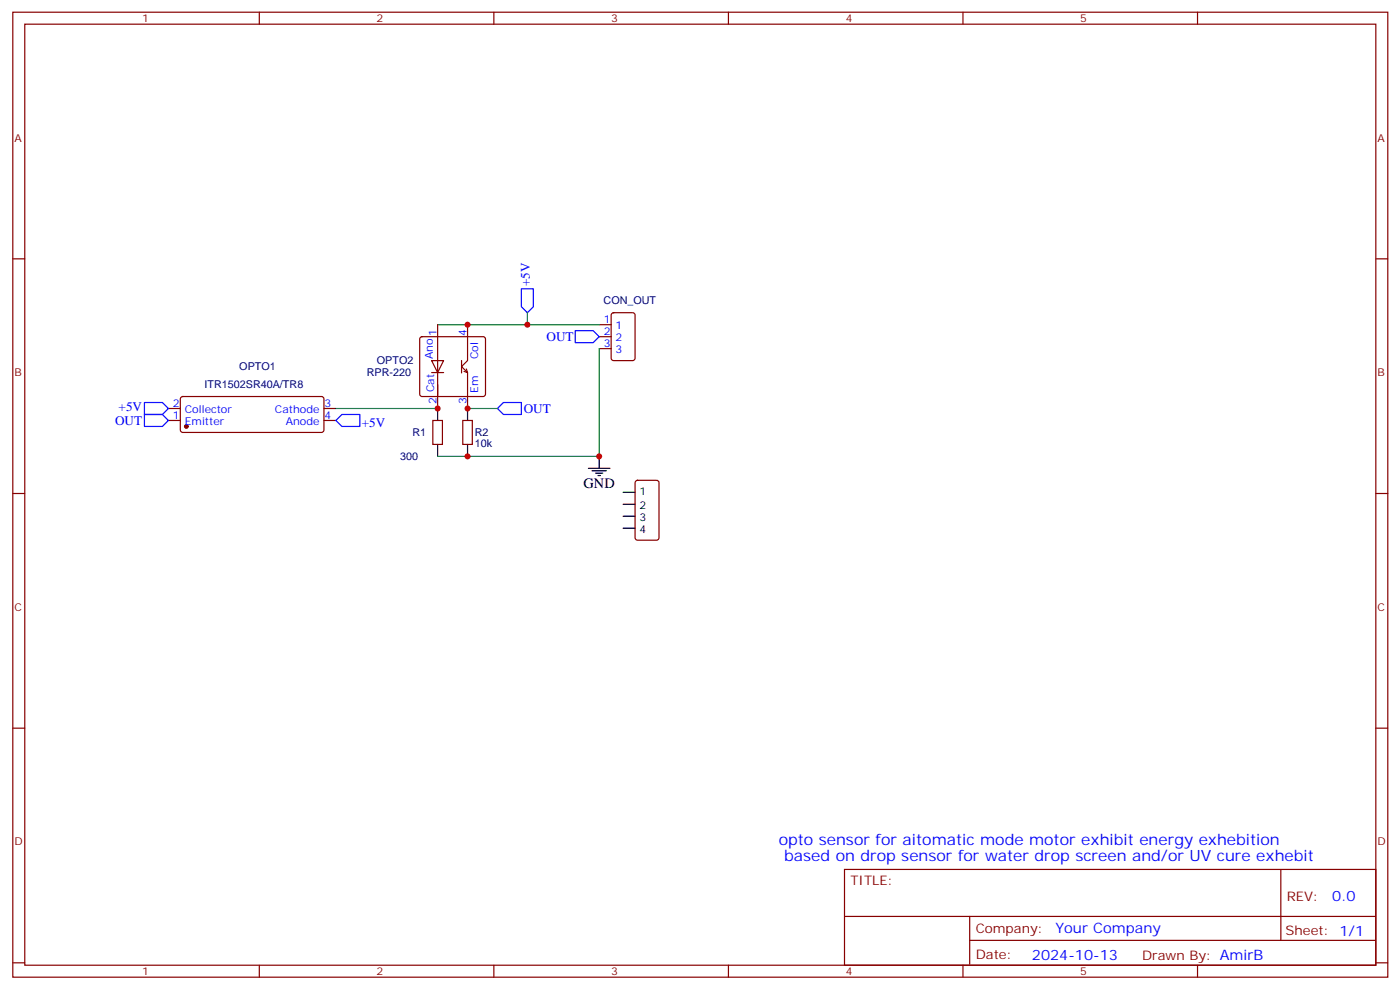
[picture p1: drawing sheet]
<svg xmlns="http://www.w3.org/2000/svg" width="413mm" height="292mm" viewBox="0 0 413 292" stroke-linecap="round" stroke-linejoin="round" font-family="sans-serif">
<g fill="none" stroke="#870000" stroke-width=".35">
<path d="M3.8 3.6h405.3v284.3h-405.3zM7.3 7.1h398.3v277.3h-398.3zM76.4 3.6v3.5M145.6 3.6v3.5M214.7 3.6v3.5M283.9 3.6v3.5M353 3.6v3.5M3.8 76.3h3.5M405.6 76.3h3.5M124 99.4l.4-.2h18l.5 .2 .2 .5v16.2l-.2 .5-.5 .2h-18l-.5-.2-.2-.5v-16.2zM129 95.7v21.1v-3.5M137.8 95.7v10.6l-1.7 1.7 1.7 1.8v10.6"/>
<path d="M176.6 95.7h3.6M176.6 99.2h3.6M180.4 92.4l.5-.3h5.6l.7 .5v13l-.4 .6-5.9 .1-.7-.5v-12.9zM53.4 117l.5-.2 41.2 .1 .4 .6v9.2l-.2 .5-.5 .2h-40.9l-.5-.2-.2-.5v-9.2zM127.2 106.3h3.6l-1.8 3.5zM127.2 109.8h3.6M129 116.8v3.6M136.1 106.2v3.7M137.5 108.7l.3 1.1-1-.4M176.6 102.7h3.6M49.6 123.9h3.6M49.6 120.4h3.6"/>
<path d="M95.5 123.9h3.5M95.5 120.4h3.5M127.6 123.9h2.8v7.1h-2.8zM136.4 123.9h2.8v7.1h-2.8zM3.8 145.4h3.5M187.5 141.7l.4-.2h5.7l.6 .5 .1 16.5-.5 .6-5.9 .1-.6-.5-.1-16.5zM405.6 145.4h3.5M3.8 214.6h3.5M405.6 214.6h3.5M249 256.2h156.6v28.2h-156.6zM377.6 256.2v20.9M249 270h156.5"/>
<path d="M285.9 277.1h119.6M285.9 270v14.1M3.8 283.7h3.5M76.4 284.4v3.5M145.6 284.4v3.5M214.7 284.4v3.5M283.9 284.4v3.5M353 284.4v3.5M405.6 283.7h3.5"/>
</g>
<g fill="none" stroke="#000" stroke-width=".35">
<path d="M129 120.4v3.5M129 131v3.5M137.8 120.4v3.5M137.8 131v3.5M173.5 138h6.3M174.5 138.7h4.3M175.6 139.4h2.1M176.6 134.5v3.5M176.3 140.1h.7M183.7 145.1h3.5M183.7 148.6h3.5M183.7 152.1h3.5"/>
<path d="M183.7 155.6h3.5"/>
</g>
<path d="M153.7 85.1h3.5v5.3l-1.7 1.7-1.8-1.7zM169.6 97.4h5.3l1.7 1.8-1.7 1.8h-5.3zM42.6 118.6h5.3l1.7 1.8-1.7 1.7h-5.3zM42.6 122.1h5.3l1.7 1.8-1.7 1.8h-5.3zM100.8 122.1h5.3v3.6h-5.3l-1.8-1.8zM146.6 120.4l1.8-1.8h5.3v3.5h-5.3z" fill="none" stroke="#00f" stroke-width=".35"/>
<path d="M155.5 92.1v3.6h-26.5M155.5 95.7h21.1M176.6 102.7v31.8h-47.6M99 120.4h30M137.8 120.4h8.8" fill="none" stroke="#008700" stroke-width=".35"/>
<circle cx="54.9" cy="125.7" r=".53" fill="#870000" stroke="#870000" stroke-width=".35"/>
<g fill="#c00">
<circle cx="137.8" cy="95.7" r=".88"/>
<circle cx="129" cy="120.4" r=".88"/>
<circle cx="155.5" cy="95.7" r=".88"/>
<circle cx="137.8" cy="120.4" r=".88"/>
<circle cx="137.8" cy="134.5" r=".88"/>
<circle cx="176.6" cy="134.5" r=".88"/>
</g>
<g font-size="4.6" fill="#00f">
<text x="229.6" y="249.1">opto sensor for aitomatic mode motor exhibit energy exhebition</text>
<text x="231.2" y="253.7">based on drop sensor for water drop screen and/or UV cure exhebit</text>
</g>
<text font-size="4.2" x="172" y="143.7">GND</text>
<g font-size="4.2" fill="#00f">
<text x="392.8" y="265.4">0.0</text>
<text x="311.1" y="275">Your Company</text>
<text x="304.2" y="282.8">2024-10-13</text>
</g>
<g font-size="3.9" fill="#00f">
<text x="156.2" y="84.4" transform="rotate(-90 156.2 84.4)">+5V</text>
<text x="161.1" y="100.3">OUT</text>
<text x="33.9" y="125.2">OUT</text>
<text x="35" y="121.1">+5V</text>
<text x="106.6" y="125.7">+5V</text>
<text x="154.4" y="121.7">OUT</text>
</g>
<g font-size="3.9" fill="#800">
<text x="250.7" y="260.8">TITLE:</text>
<text x="379.3" y="265.4">REV:</text>
<text x="287.6" y="275">Company:</text>
<text x="379" y="275.6">Sheet: 1/1</text>
<text x="287.6" y="282.6">Date:</text>
<text x="336.7" y="282.7">Drawn By: AmirB</text>
</g>
<g font-size="3.2" fill="#800">
<text x="41.9" y="6.6">1</text>
<text x="111" y="6.6">2</text>
<text x="180.2" y="6.6">3</text>
<text x="249.3" y="6.6">4</text>
<text x="318.5" y="6.6">5</text>
<text x="4.3" y="41.7">A</text>
<text x="406.1" y="41.7">A</text>
<text x="4.3" y="110.8">B</text>
<text x="406.1" y="110.8">B</text>
<text x="4.3" y="180">C</text>
<text x="406.1" y="180">C</text>
<text x="4.3" y="249.1">D</text>
<text x="406.1" y="249.1">D</text>
<text x="41.9" y="287.4">1</text>
<text x="111" y="287.4">2</text>
<text x="180.2" y="287.4">3</text>
<text x="249.3" y="287.4">4</text>
<text x="318.5" y="287.4">5</text>
</g>
<g font-size="3.2" fill="#000080">
<text x="177.9" y="89.7">CON_OUT</text>
<text x="111.1" y="107.4">OPTO2</text>
<text x="70.6" y="109.2">OPTO1</text>
<text x="108.1" y="110.9">RPR-220</text>
<text x="60.3" y="114.4">ITR1502SR40A/TR8</text>
<text x="121.6" y="128.6">R1</text>
<text x="139.9" y="131.7">10k</text>
<text x="140" y="128.6">R2</text>
<text x="118" y="135.6">300</text>
</g>
<g font-size="3.2" fill="#00f">
<text x="178" y="95.3">1</text>
<text x="128.7" y="99" transform="rotate(-90 128.7 99)">1</text>
<text x="137.5" y="99" transform="rotate(-90 137.5 99)">4</text>
<text x="178" y="98.8">2</text>
<text x="181.5" y="97.1">1</text>
<text x="181.5" y="100.6">2</text>
<text x="127.6" y="105.9" transform="rotate(-90 127.6 105.9)">Ano</text>
<text x="141" y="105.9" transform="rotate(-90 141 105.9)">Col</text>
<text x="178" y="102.4">3</text>
<text x="181.5" y="104.1">3</text>
<text x="128" y="115.5" transform="rotate(-90 128 115.5)">Cat</text>
<text x="128.7" y="119" transform="rotate(-90 128.7 119)">2</text>
<text x="137.5" y="119" transform="rotate(-90 137.5 119)">3</text>
<text x="141" y="115.9" transform="rotate(-90 141 115.9)">Em</text>
<text x="51" y="123.5">1</text>
<text x="51" y="120">2</text>
<text x="54.5" y="125.3">Emitter</text>
<text x="54.5" y="121.8">Collector</text>
<text x="81" y="121.8">Cathode</text>
<text x="84.2" y="125.3">Anode</text>
<text x="95.7" y="120">3</text>
<text x="95.7" y="123.5">4</text>
</g>
<g font-size="3.2">
<text x="188.5" y="145.8">1</text>
<text x="188.5" y="150">2</text>
<text x="188.5" y="153.5">3</text>
<text x="188.5" y="157.1">4</text>
</g>
</svg>
